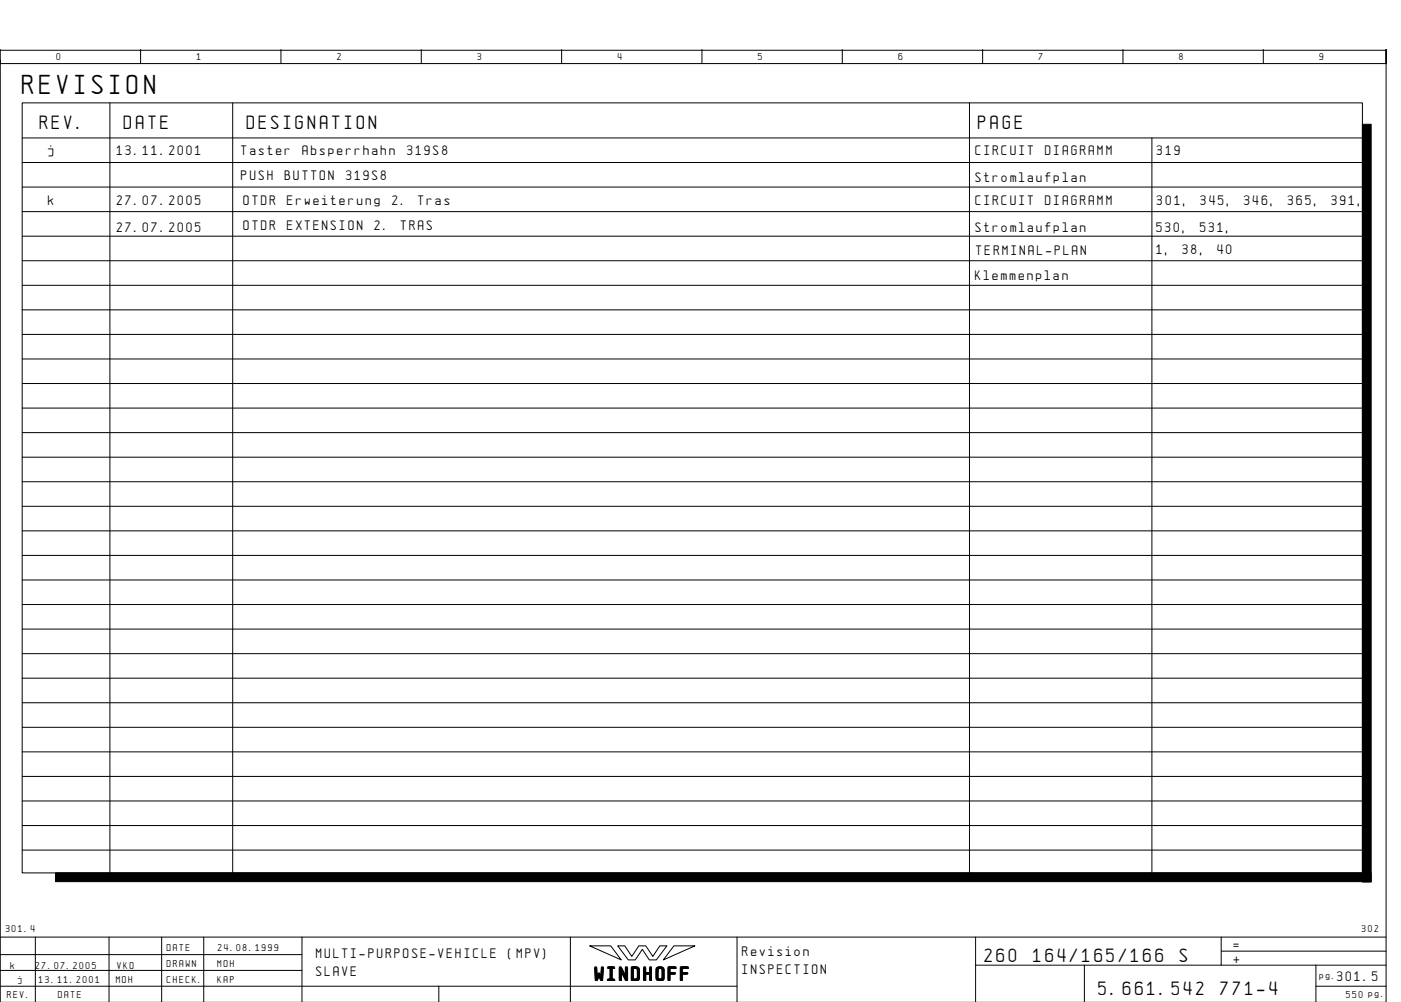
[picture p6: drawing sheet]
<svg xmlns="http://www.w3.org/2000/svg" width="399mm" height="286mm" viewBox="0 0 399 286" stroke-linecap="round" stroke-linejoin="round" font-family="sans-serif">
<g fill="none" stroke="#000" stroke-width=".29">
<path d="M.1 14.1v4h395v-4v271.6M.1 17.1v250M.1 14.3h395M40.1 14.1v4M80.1 14.1v4M120.1 14.1v4M160.1 14.1v4M200.1 14.1v4M240.1 14.1v4M280.1 14.1v4M320.1 14.1v4M360.1 14.1v4"/>
<path d="M6.3 39.3h382M6.3 29.3h382v219.5h-382zM31.3 29.3v220.5M66.3 29.3v221M276.3 29.3v220.5M328.3 39.3v211M6.3 46.3h382M6.3 53.3h382M6.3 60.3h382M6.3 67.3h382M6.3 74.3h382M6.3 81.3h382"/>
<path d="M6.3 88.3h382M6.3 95.3h382M6.3 102.3h382M6.3 109.3h382M6.3 116.3h382M6.3 123.3h382M6.3 130.3h382M6.3 137.3h382M6.3 144.3h382M6.3 151.3h382M6.3 158.3h382M6.3 165.3h382"/>
<path d="M6.3 172.3h382M6.3 179.3h382M6.3 186.3h382M6.3 193.3h382M6.3 200.3h382M6.3 207.3h382M6.3 214.3h382M6.3 221.3h382M6.3 228.3h382M6.3 235.3h382M6.3 242.3h382M10.1 267.1v18.5"/>
<path d="M31.1 267.1v18.5M46.1 267.1v18.6M58.1 267.1v18.6M86.1 272.1h-86M86.1 276.6h-86M86.1 267.1v18.6M162.6 267.1v18.6M168.1 269.6h6l3 4zM176.1 269.6h2l2 3 2-3h2l2 3 2-3h2l-3 4h-2l-2-3-2 3h-2zM192.1 269.6h6l-9 4zM210.1 267.1v18.6M278.1 275.1h117"/>
<path d="M278.1 267.1v18.6M309.1 275.1v10.6M348.1 271.1h47M348.1 267.1v8M375.1 275.1v10.6M395.1 267.1h-395v18.6M125.1 281.1v4.6M210.1 281.1h-210M375.1 281.1h20"/>
</g>
<path d="M388.3 35.4h2.5v216h-2.5zM15.8 248.8h375v2.5h-375z" fill="#000" stroke="#000" stroke-width=".29"/>
<text font-size="6.2" x="6.3" y="26.8">REVISION</text>
<g font-size="4.4">
<text x="11.3" y="36.8">REV.</text>
<text x="35.3" y="36.8">DATE</text>
<text x="70.3" y="36.8">DESIGNATION</text>
<text x="278.8" y="36.8">PAGE</text>
<text x="280.6" y="274.1">260</text>
<text x="294.5" y="274.1">164/165/166</text>
<text x="336.3" y="274.1">S</text>
<text x="169.5" y="279.3">WINDHOFF</text>
<text x="313.1" y="283.6">5.661.542</text>
<text x="347.9" y="283.6">771-4</text>
</g>
<g font-size="3.1">
<text x="13.8" y="44.3">j</text>
<text x="33.3" y="44.3">13.11.2001</text>
<text x="68.8" y="44.3">Taster</text>
<text x="86.2" y="44.3">Absperrhahn</text>
<text x="116" y="44.3">319S8</text>
<text x="278" y="44.3">CIRCUIT</text>
<text x="297.9" y="44.3">DIAGRAMM</text>
<text x="329.8" y="44.3">319</text>
<text x="68.8" y="51.3">PUSH</text>
<text x="81.2" y="51.3">BUTTON</text>
<text x="98.6" y="51.3">319S8</text>
<text x="278" y="51.8">Stromlaufplan</text>
<text x="13.8" y="58.5">k</text>
<text x="33.3" y="58.5">27.07.2005</text>
<text x="69.5" y="58.6">OTDR</text>
<text x="81.9" y="58.6">Erweiterung</text>
<text x="111.7" y="58.6">2.</text>
<text x="119.2" y="58.6">Tras</text>
<text x="278" y="58.5">CIRCUIT</text>
<text x="297.9" y="58.5">DIAGRAMM</text>
<text x="329.8" y="58.6">301,</text>
<text x="342.2" y="58.6">345,</text>
<text x="354.7" y="58.6">346,</text>
<text x="367.1" y="58.6">365,</text>
<text x="379.5" y="58.6">391,</text>
<text x="69.5" y="65.5">OTDR</text>
<text x="81.9" y="65.5">EXTENSION</text>
<text x="106.8" y="65.5">2.</text>
<text x="114.2" y="65.5">TRAS</text>
<text x="33.3" y="66.1">27.07.2005</text>
<text x="278" y="66">Stromlaufplan</text>
<text x="329.6" y="66.1">530,</text>
<text x="342" y="66.1">531,</text>
<text x="278.3" y="72.7">TERMINAL-PLAN</text>
<text x="329.6" y="72.4">1,</text>
<text x="337.1" y="72.4">38,</text>
<text x="347" y="72.4">40</text>
<text x="277.9" y="79.9">Klemmenplan</text>
<text x="90.1" y="273.1">MULTI-PURPOSE-VEHICLE</text>
<text x="144.8" y="273.1">(MPV)</text>
<text x="211.6" y="272.6">Revision</text>
<text x="351.6" y="270.6">=</text>
<text x="351.6" y="274.6">+</text>
<text x="90.1" y="278.1">SLAVE</text>
<text x="211.6" y="277.6">INSPECTION</text>
<text x="381.1" y="279.6">301.5</text>
</g>
<g font-size="2.3">
<text x="16.1" y="17.1">0</text>
<text x="56.1" y="17.1">1</text>
<text x="96.1" y="17.1">2</text>
<text x="136.1" y="17.1">3</text>
<text x="176.1" y="17.1">4</text>
<text x="216.1" y="17.1">5</text>
<text x="256.1" y="17.1">6</text>
<text x="296.1" y="17.1">7</text>
<text x="336.1" y="17.1">8</text>
<text x="376.1" y="17.1">9</text>
<text x="1.6" y="265.6">301.4</text>
<text x="388.2" y="265.6">302</text>
<text x="47.6" y="271.1">DATE</text>
<text x="47.6" y="275.6">DRAWN</text>
<text x="62" y="275.6">MOH</text>
<text x="62.1" y="271.1">24.08.1999</text>
<text x="3" y="276.3">k</text>
<text x="5.1" y="280.3">j</text>
<text x="10.1" y="276.3">27.07.2005</text>
<text x="11.1" y="280.3">13.11.2001</text>
<text x="33.1" y="280.3">MOH</text>
<text x="33.4" y="276.3">VKO</text>
<text x="47.6" y="280.1">CHECK.</text>
<text x="62" y="280.1">KAP</text>
<text x="376.1" y="279.1">pg.</text>
<text x="2.1" y="284.6">REV.</text>
<text x="16.6" y="284.6">DATE</text>
<text x="383.7" y="284.6">550 pg.</text>
</g>
</svg>
